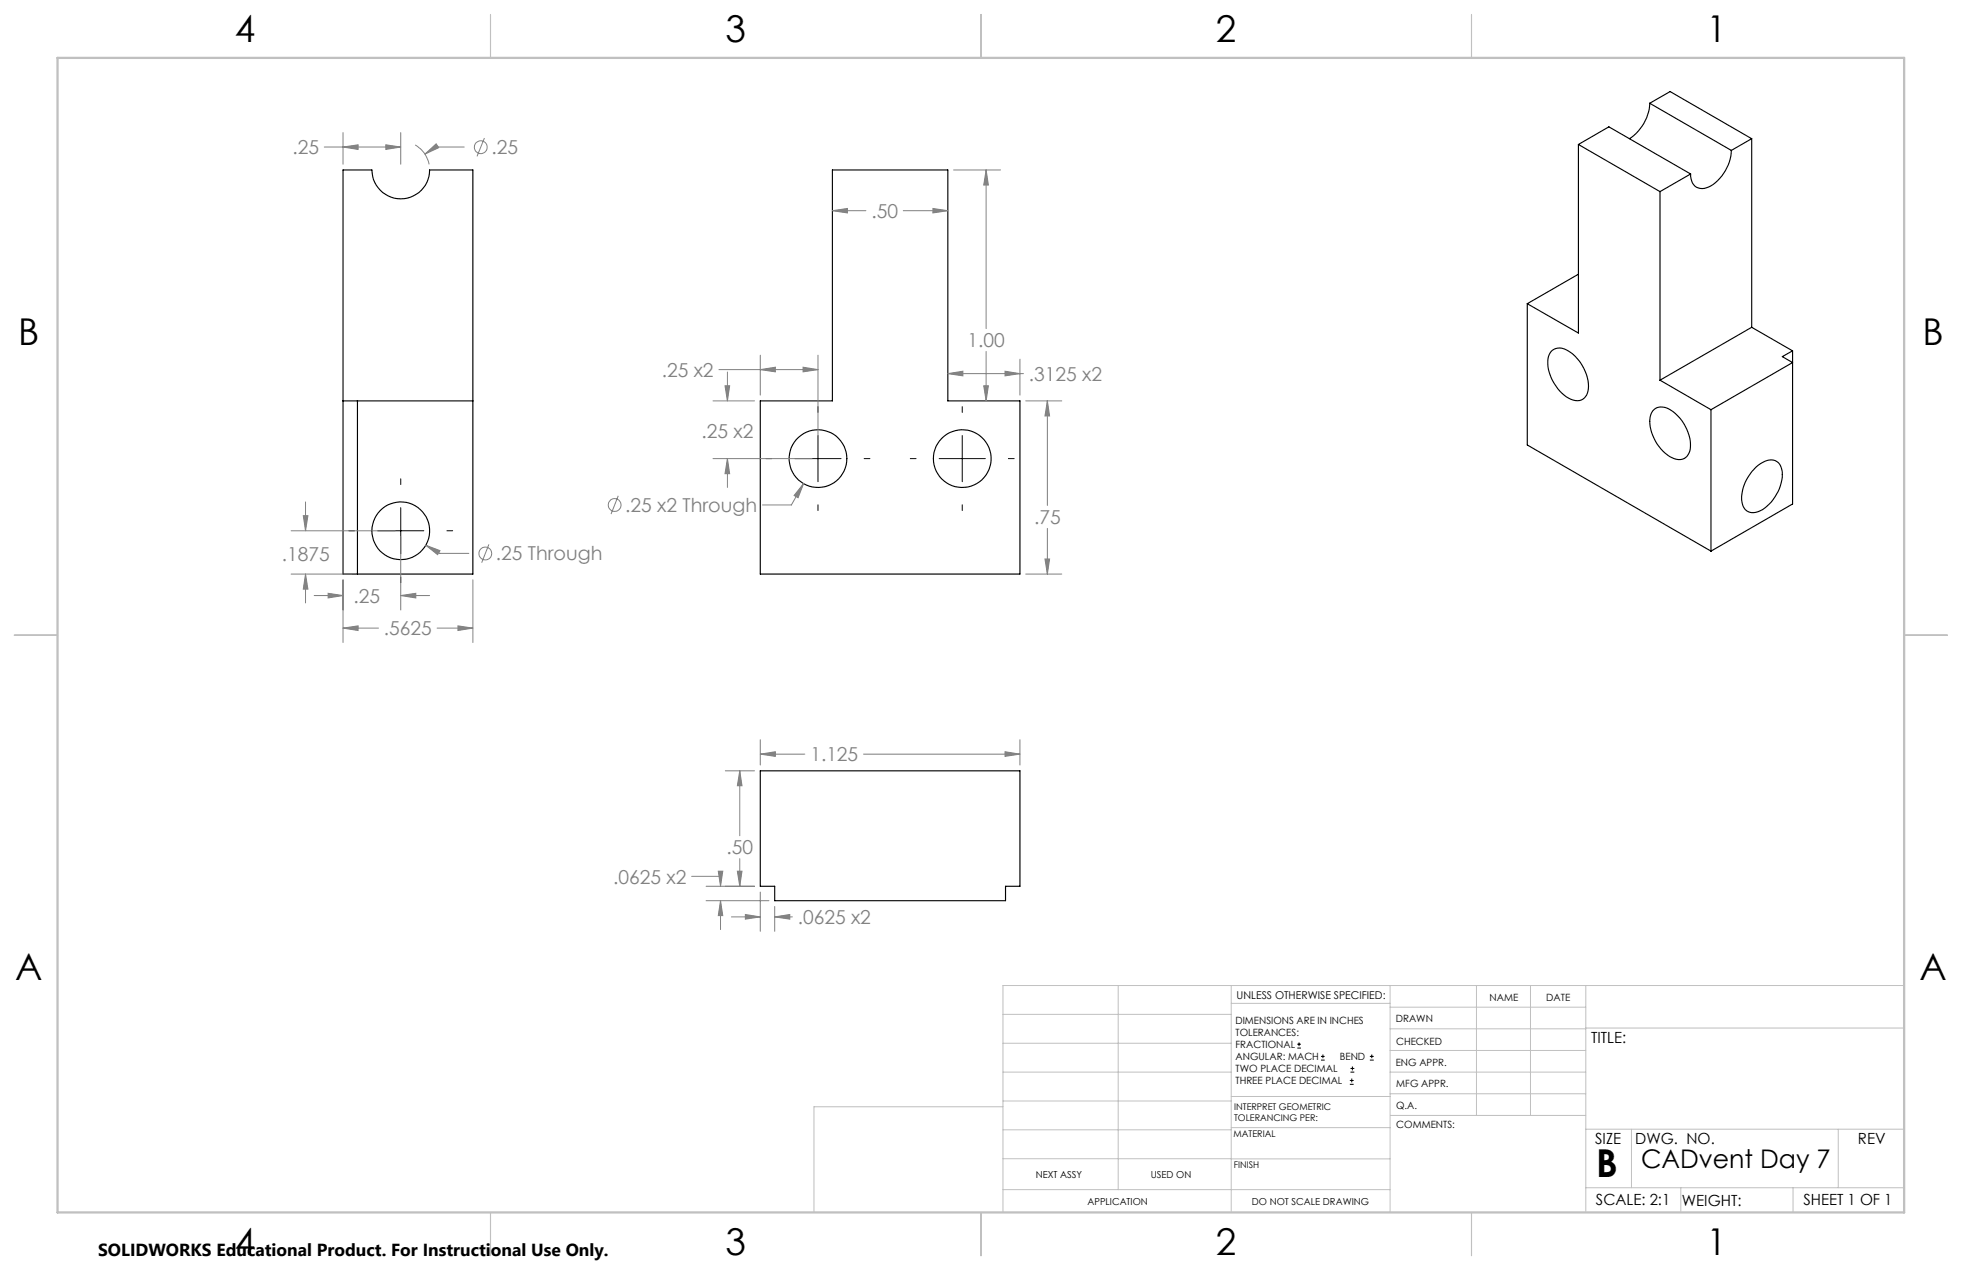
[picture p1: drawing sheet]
<svg xmlns="http://www.w3.org/2000/svg" width="432mm" height="279mm" viewBox="0 0 432 279" stroke-linecap="round" stroke-linejoin="round" font-family="sans-serif">
<g fill="none" stroke="#000" stroke-width=".25">
<path d="M75.5 37.4h6.3a6.3 6.3 0 0 0 6.4 6.3 6.3 6.3 0 0 0 6.3-6.3h9.6v88.9h-28.6zM183.2 37.4h25.4v50.8h15.9v38.1h-57.2v-38.1h15.9zM347.4 31.8v41.5l-11.3-6.5M347.4 31.8l17.9 10.4M347.4 31.8l6.7-3.9 18 10.4M363.1 22.7a9.9 9.9 0 0 1-4.5 7.8M363.1 22.7l17.9 10.4M363.1 22.7l4.5-2.6 17.9 10.4M372.1 38.3l-6.8 3.9M381 33.1a9.5 9.5 0 0 1-5.4 8.2 2.51 2.51 0 0 1-3.5-2.5v-.5M385.5 30.5v41.5M385.5 30.5l-4.5 2.6"/>
<path d="M365.3 42.2v41.4M336.1 66.8v31.1l40.5 23.3M341.4 77.3a2.92 2.92 0 0 1 3.8 0 9.5 9.5 0 0 1 4.3 8.7 2.49 2.49 0 0 1-3.8 1.8 9.3 9.3 0 0 1-4.9-9.3zM347.4 60.3l-11.3 6.5M385.5 72l-20.2 11.6M385.5 72l9 5.2M394.5 77.2l-2.2 1.3 2.2 1.3-17.9 10.3M394.5 77.2v33.7l-17.9 10.3M75.5 88.2h28.6M78.7 88.2v38.1M363.7 90.4a2.99 2.99 0 0 1 4.2 0 9.4 9.4 0 0 1 4 8.8 2.51 2.51 0 0 1-4 1.5 9.4 9.4 0 0 1-4.7-9zM365.3 83.6l11.3 6.5"/>
<path d="M376.6 90.1v31.1M386.4 102.8a4 4 0 0 1 4.6-1.3 4.2 4.2 0 0 1 1 4.7 8.8 8.8 0 0 1-5.6 6.5 2.42 2.42 0 0 1-3-2.3 9.3 9.3 0 0 1 3-7.6zM167.3 169.6h57.2v25.4h-3.2v3.2h-50.8v-3.2h-3.2z"/>
<circle cx="88.2" cy="116.8" r="6.4"/>
<circle cx="180" cy="100.9" r="6.4"/>
<circle cx="211.8" cy="100.9" r="6.4"/>
</g>
<g fill="none" stroke="#808080" stroke-width=".22">
<path d="M71.4 32.3h16.8M75.5 32.3l3.3-.4v1zM75.5 29.2v6.9M84.9 31.9l3.3 .4-3.3 .6zM88.2 29.2v6.9M91.4 31.9l.9 .6a6.2 6.2 0 0 1 2.1 3.7M93.5 33.9l2.5-2.3 .6 .9zM102.2 32.3h-6.4l-2.3 1.6M106.6 30.4l-1.6 4M209.9 37.4h10.3M217 37.4l.5 3.3h-1zM217 37.4v34.9"/>
<path d="M183.2 46.4l3.3-.5v.9zM183.2 46.4h7.4M198.8 46.4h9.8M205.3 45.9l3.3 .5-3.3 .4zM167.3 78.1v8.8M180 78.1v21.5M217 77.3v10.9M224.5 79v7.9M156.9 88.2h9.2M158.2 81.3h21.8M159.6 84.9h1l-.5 3.3zM160.1 81.8v6.4"/>
<path d="M167.3 81.3l3.3-.5v1zM176.7 80.8l3.3 .5-3.3 .5zM208.6 82.2l3.3-.5v1zM208.6 82.2h16.6M216.5 84.9h1l-.5 3.3zM221.2 81.7l3.3 .5-3.3 .5zM225.7 88.2h8M230.5 88.2l.5 3.3h-1zM230.5 88.2v23M64.1 116.8h22.8M66.7 113.5h1.1l-.6 3.3zM67.2 110.4v6.4"/>
<path d="M88.2 118v16.2M93.7 119.9l3.1 1.2-.5 .9zM93.7 119.9l3.1 1.8h6.4M107.6 119.8l-1.6 4M136.1 109.1l-1.6 4M156.9 100.9h21.9M160.1 100.9l.5 3.3h-1zM160.1 100.9v6.3M176.8 106.4l-1.2 3.1-.8-.5zM176.8 106.4l-2.6 4.7h-6.4M230.5 116.2v10.1M64.1 126.3h13.3"/>
<path d="M67.2 126.3l.6 3.3h-1.1zM67.2 126.3v6.3M69.1 131h6.4M72.2 130.5l3.3 .5-3.3 .6zM75.5 138.2l3.3-.5v1zM75.5 127.6v13.8M75.5 138.2h7.8M88.2 131l3.3-.5v1.1zM88.2 131h6.3M96.2 138.2h7.9M100.8 137.7l3.3 .5-3.3 .5zM104.1 127.6v13.8"/>
<path d="M225.7 126.3h8M230 123h1l-.5 3.3zM159.6 169.6h6.5M162.8 169.6l.5 3.3h-1zM162.8 169.6v14.3M167.3 165.9l3.3-.5v1zM167.3 162.7v5.6M167.3 165.9h9.8M190 165.9h34.5M221.2 165.4l3.3 .5-3.3 .5zM224.5 162.7v5.6M152.2 192.8h6.4v2.2"/>
<path d="M155.4 195h10.7M155.4 198.2h13.8M158.1 191.7h1l-.5 3.3zM158.6 198.2l.5 3.2h-1zM158.6 198.2v6.3M162.3 191.7h1l-.5 3.3zM162.8 188.9v6.1M167.3 196.3v8.6M170.5 199.4v5.5M161 201.7h6.3M164 201.2l3.3 .5-3.3 .5zM170.5 201.7l3.3-.5v1z"/>
<path d="M170.5 201.7h3.9"/>
<circle cx="105.8" cy="32.4" r="1.4"/>
<circle cx="135.3" cy="111.1" r="1.41"/>
<circle cx="106.8" cy="121.8" r="1.42"/>
</g>
<g fill="none" stroke="#000" stroke-width=".22">
<path d="M180 89.5v1.2M180 95.8v10.2M211.8 89.5v1.2M211.8 95.8v10.2M76.8 116.8h1.2M83.1 116.8h10.2M88.2 105.3v1.3M88.2 111.7v10.1M98.4 116.8h1.2M168.6 100.9h1.3M174.9 100.9h10.2M180 111.1v1.2"/>
<path d="M190.2 100.9h1.3M200.3 100.9h1.3M206.7 100.9h10.2M211.8 111.1v1.2M221.9 100.9h1.3M88.2 126.9v1.3M285.5 230.6h.8M285.5 229.7h.8M285.9 229.3v.9M290.7 233.2h.8M290.7 232.4h.8M291.1 232v.8"/>
<path d="M297.1 238.5h.8M297.1 237.7h.8M297.2 235.9h.9M297.2 235.1h.9M297.5 237.3v.8M297.6 234.6v.9M301.5 233.2h.8M301.5 232.4h.8M301.9 232v.8"/>
</g>
<g fill="none" stroke="#c0c0c0" stroke-width=".22">
<path d="M246.1 216.8v44.9M271 216.8v49.9M305.9 216.8v49.9M324.9 216.8v28.6M336.8 216.8v28.6M349 216.8v49.9M419.1 216.8h-198.4v49.9M220.7 235.9h50.3M220.7 229.5h50.3M220.7 223.2h50.3M271 220.7h34.9M305.9 231.1h43.1"/>
<path d="M305.9 226.3h43.1M305.9 221.6h43.1M305.9 235.9h43.1M349 226.2h70.1M220.7 248.6h50.3M220.7 242.2h50.3M220.7 254.9h50.3M220.7 243.5h-41.6v23.2M271 255h34.9M271 248.1h35M271 241.2h35M305.9 240.6h43.1"/>
<path d="M306 245.4h43M349 248.4h70.1M359.1 248.4v12.9M404.6 248.4v12.9M220.7 261.7h85.2M349 261.3h70.1M369.9 261.3v5.4M394.6 261.3v5.4"/>
</g>
<path d="M108 3.2v9.5M215.9 3.2v9.5M323.8 3.2v9.5M3.1 139.7h9.6M419.1 139.7h9.5M108 266.7v9.6M215.9 266.7v9.6M323.8 266.7v9.6" fill="none" stroke="#c0c0c0" stroke-width=".25"/>
<path d="M12.7 12.7h406.4v254h-406.4z" fill="none" stroke="#c0c0c0" stroke-width=".5"/>
<path d="M176.8 106.4l-2 2.6 .8 .5zM230.5 88.2l.5 3.3h-1zM230 123h1l-.5 3.3zM208.6 82.2l3.3-.5v1zM221.2 81.7l3.3 .5-3.3 .5zM183.2 46.4l3.3-.5v.9zM205.3 45.9l3.3 .5-3.3 .4zM160.1 100.9l.5 3.3h-1zM159.6 84.9h1l-.5 3.3zM176.7 80.8l3.3 .5-3.3 .5zM167.3 81.3l3.3-.5v1zM217 37.4l.5 3.3h-1zM216.5 84.9h1l-.5 3.3zM93.7 119.9l2.6 2.1 .5-.9zM93.5 33.9l3.1-1.4-.6-.9zM84.9 31.9l3.3 .4-3.3 .6zM75.5 32.3l3.3-.4v1zM66.7 113.5h1.1l-.6 3.3zM67.2 126.3l.6 3.3h-1.1zM88.2 131l3.3-.5v1.1zM72.2 130.5l3.3 .5-3.3 .6zM100.8 137.7l3.3 .5-3.3 .5zM75.5 138.2l3.3-.5v1zM167.3 165.9l3.3-.5v1zM221.2 165.4l3.3 .5-3.3 .5zM162.8 169.6l.5 3.3h-1zM162.3 191.7h1l-.5 3.3zM158.1 191.7h1l-.5 3.3zM158.6 198.2l.5 3.2h-1zM164 201.2l3.3 .5-3.3 .5zM170.5 201.7l3.3-.5v1z" fill="#808080"/>
<text font-size="8.5" x="351.3" y="259">B</text>
<g font-size="8.1">
<text x="51.7" y="9.3">4</text>
<text x="159.7" y="9.3">3</text>
<text x="267.6" y="9.3">2</text>
<text x="375.6" y="9.3">1</text>
<text x="4" y="76">B</text>
<text x="423.1" y="76">B</text>
<text x="3.3" y="215.7">A</text>
<text x="422.4" y="215.7">A</text>
<text x="51.7" y="276">4</text>
<text x="159.7" y="276">3</text>
<text x="267.6" y="276">2</text>
<text x="375.6" y="276">1</text>
</g>
<text font-size="5.6" x="361.2" y="257">CADvent Day 7</text>
<g font-size="4.2" fill="#808080">
<text x="64.3" y="33.9">.25</text>
<text x="108.2" y="33.9">.25</text>
<text x="191.8" y="47.9">.50</text>
<text x="212.9" y="76.4">1.00</text>
<text x="145.6" y="82.9">.25 x2</text>
<text x="226.4" y="83.8">.3125 x2</text>
<text x="154.4" y="96.4">.25 x2</text>
<text x="137.6" y="112.6">.25 x2 Through</text>
<text x="227.6" y="115.3">.75</text>
<text x="62" y="123.3">.1875</text>
<text x="109.2" y="123.3">.25 Through</text>
<text x="77.8" y="132.6">.25</text>
<text x="84.5" y="139.8">.5625</text>
<text x="178.3" y="167.5">1.125</text>
<text x="159.9" y="188">.50</text>
<text x="135" y="194.4">.0625 x2</text>
<text x="175.6" y="203.3">.0625 x2</text>
</g>
<text font-size="3.8" x="21.6" y="276.3">SOLIDWORKS Educational Product. For Instructional Use Only.</text>
<g font-size="3.4">
<text x="350.2" y="229.5">TITLE:</text>
<text x="351.1" y="251.6">SIZE</text>
<text x="359.9" y="251.6">DWG. NO.</text>
<text x="408.9" y="251.7">REV</text>
<text x="351.2" y="265.2">SCALE: 2:1</text>
<text x="370.1" y="265.3">WEIGHT:</text>
<text x="396.9" y="265.2">SHEET 1 OF 1</text>
</g>
<text font-size="2.4" x="272.2" y="219.7">UNLESS OTHERWISE SPECIFIED:</text>
<g font-size="2.2">
<text x="327.8" y="220.1">NAME</text>
<text x="340.3" y="220.2">DATE</text>
<text x="271.9" y="225.3">DIMENSIONS ARE IN INCHES</text>
<text x="271.9" y="227.9">TOLERANCES:</text>
<text x="307.2" y="224.9">DRAWN</text>
<text x="271.9" y="230.6">FRACTIONAL</text>
<text x="271.9" y="233.2">ANGULAR: MACH</text>
<text x="294.9" y="233.2">BEND</text>
<text x="307.3" y="229.8">CHECKED</text>
<text x="271.9" y="235.9">TWO PLACE DECIMAL</text>
<text x="271.9" y="238.5">THREE PLACE DECIMAL</text>
<text x="307.2" y="234.5">ENG APPR.</text>
<text x="307.3" y="239.2">MFG APPR.</text>
<text x="307.3" y="243.9">Q.A.</text>
<text x="307.3" y="248.1">COMMENTS:</text>
</g>
<g font-size="2.1">
<text x="227.9" y="259.2">NEXT ASSY</text>
<text x="253.3" y="259.2">USED ON</text>
<text x="239.3" y="265">APPLICATION</text>
<text x="275.5" y="265.1">DO NOT SCALE DRAWING</text>
</g>
<g font-size="2">
<text x="271.6" y="244.1">INTERPRET GEOMETRIC</text>
<text x="271.5" y="250.2">MATERIAL</text>
<text x="271.6" y="246.6">TOLERANCING PER:</text>
<text x="271.5" y="257">FINISH</text>
</g>
</svg>
